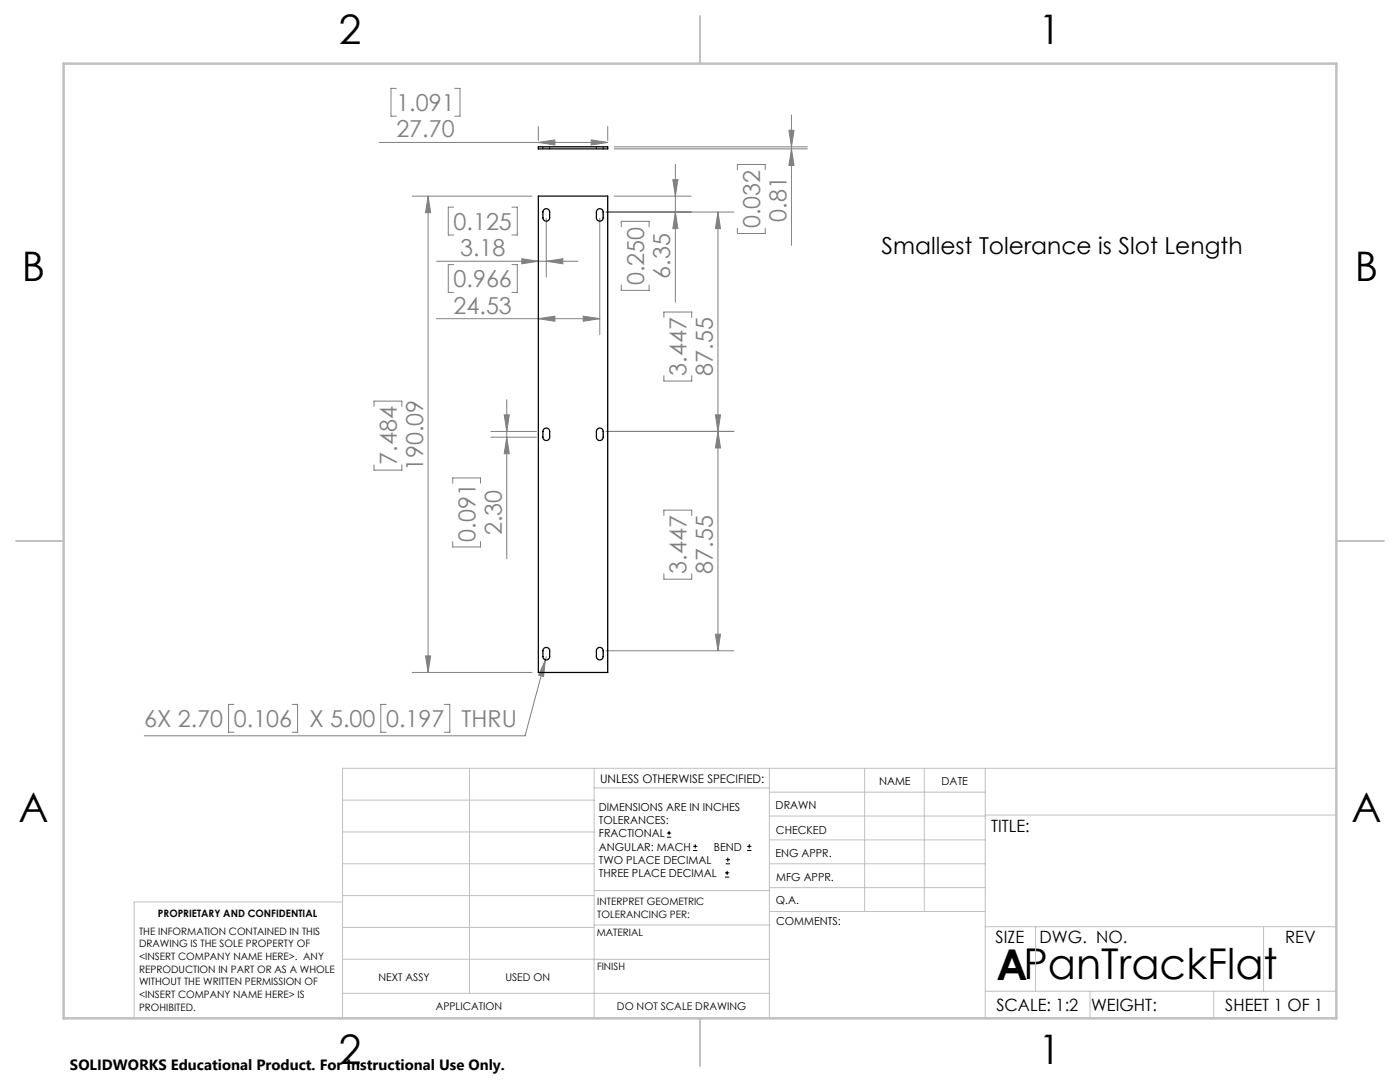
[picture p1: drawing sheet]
<svg xmlns="http://www.w3.org/2000/svg" width="279mm" height="216mm" viewBox="0 0 279 216" stroke-linecap="round" stroke-linejoin="round" font-family="sans-serif">
<g fill="none" stroke="#000" stroke-width=".2">
<path d="M133.1 167.1h.8M133.1 166.2h.8M133.5 165.8v.8M138.3 169.7h.9M138.3 168.9h.9M138.8 168.5v.8M144.7 175h.8M144.7 174.2h.8M144.8 172.4h.9M144.8 171.5h.9M145.1 173.8v.8M145.3 171.1v.8"/>
<path d="M149.1 169.7h.9M149.1 168.9h.9M149.5 168.5v.8"/>
</g>
<g fill="none" stroke="#808080" stroke-width=".2">
<path d="M79.1 17.6h-1.1v5.6h1.1M90.7 17.6h1.1v5.6h-1.1M75.7 28.4h45.6M82.3 39.1h23.9M85.4 39.1l.5 3.3h-1zM85.4 39.1v95.1M107.4 25.2v2.8M107.4 28.4l3.3-.5v1zM118 27.9l3.3 .5-3.3 .5zM121.3 25.2v2.8M122.6 39.1h15.4M122.6 29.3h38.5"/>
<path d="M122.6 29.7h38.5M134.3 35.8h1l-.5 3.3zM134.8 32.8v27.5M147.2 33.9v-1.1h5.5v1.1M157.4 26h1.1l-.5 3.3zM158 29.7l.5 3.3h-1.1zM158 23v26M87.1 52.1h28.3M90.5 52.8h-1v5.6h1M90.5 41.3h-1v5.6h1M102.2 52.8h1v5.6h-1M102.2 41.3h1v5.6h-1"/>
<path d="M104.1 51.6l3.3 .5-3.3 .5zM109 43.6v11.7M109 52.1l3.3-.5v1zM119.7 43.6v23.2M121 42.3h25.5M124 45.2v-1h5.5v1M124 56.9v1h5.5v-1M134.8 42.3l.5 3.3h-1zM143.3 42.3l.5 3.3h-1zM143.3 42.3v87.6M147.2 45.5v1.1h5.5v-1.1M87.1 63.6h32.6"/>
<path d="M101.1 79.7v31.8M107.4 63.6l3.3-.5v1zM116.4 63.1l3.3 .5-3.3 .5zM132.5 63.3v-1h5.5v1M132.5 75v1h5.5v-1M74.6 81.1v-1.1h5.6v1.1M74.6 92.7v1.1h5.6v-1.1M90.3 96.4v-1h5.6v1M98 87.2h9.1M98 86.1h9.1M100.6 82.8h1l-.5 3.3zM101.1 87.2l.5 3.3h-1z"/>
<path d="M121 86.1h25.5M142.8 82.8h1l-.5 3.3zM143.3 86.1l.5 3.3h-1zM90.3 108.1v1h5.6v-1M132.5 102.9v-1.1h5.5v1.1M132.5 114.5v1.1h5.5v-1.1M82.3 134.2h23.9M84.9 130.9h1l-.5 3.3zM108.8 131.7l-.3 3.3-1-.3zM109 131l-4.2 15.8h-76M121 129.9h25.5M142.8 126.6h1l-.5 3.3z"/>
<path d="M46.7 140.6h-1.1v5.5h1.1M58.3 140.6h1.1v5.5h-1.1M77.1 140.6h-1.1v5.5h1.1M88.7 140.6h1.1v5.5h-1.1"/>
</g>
<g fill="none" stroke="#c0c0c0" stroke-width=".2">
<path d="M68.4 159.7h50.2M93.7 153.3v44.9M118.6 153.3v49.9M118.6 157.2h34.9M153.5 153.3v49.9M153.5 158.1h43.1M172.6 153.3v28.6M184.5 153.3v28.6M196.6 153.3v49.9M266.7 153.3h-198.3v49.9M68.4 178.7h50.2M68.4 172.4h50.2"/>
<path d="M68.4 166h50.2M68.4 180h-41.6v23.2M118.6 177.7h35.1M153.5 167.6h43.1M153.5 162.8h43.1M153.5 172.4h43.1M153.5 177.1h43.1M196.6 162.6h70.1M68.4 198.2h85.1M68.4 185.1h50.2M68.4 191.4h50.2M118.6 191.4h34.9"/>
<path d="M118.6 184.6h35.1M153.7 181.9h42.9M196.6 197.8h70.1M196.6 184.9h70.1M206.7 184.9v12.9M217.5 197.8v5.4M242.2 197.8v5.4M252.2 184.9v12.9"/>
</g>
<path d="M139.7 3.2v9.5M3.2 107.9h9.5M266.7 107.9h9.5M139.7 203.2v9.5" fill="none" stroke="#c0c0c0" stroke-width=".25"/>
<path d="M12.7 12.7h254v190.5h-254z" fill="none" stroke="#c0c0c0" stroke-width=".5"/>
<g fill="#808080">
<path d="M116.4 63.1l3.3 .5-3.3 .5zM107.4 63.6l3.3-.5v1zM118 27.9l3.3 .5-3.3 .5zM107.4 28.4l3.3-.5v1z"/>
<path d="M104.1 51.6l3.3 .5-3.3 .5zM109 52.1l3.3-.5v1zM108.8 131.7l-1.3 3 1 .3z"/>
<path d="M101.1 87.2l.5 3.3h-1zM100.6 82.8h1l-.5 3.3z"/>
<path d="M85.4 39.1l.5 3.3h-1zM84.9 130.9h1l-.5 3.3zM134.3 35.8h1l-.5 3.3zM134.8 42.3l.5 3.3h-1zM143.3 42.3l.5 3.3h-1zM142.8 82.8h1l-.5 3.3zM143.3 86.1l.5 3.3h-1zM142.8 126.6h1l-.5 3.3zM157.4 26h1.1l-.5 3.3zM158 29.7l.5 3.3h-1.1z"/>
</g>
<path d="M107.4 29.3h13.9v.4h-13.9zM107.4 39.1h13.9v95.1h-13.9zM108.6 41.8l.6-.1 .4 .2 .1 1.6a.68 .68 0 0 1-.7 .6 .68 .68 0 0 1-.7-.6l.1-1.4zM119.2 41.9a.68 .68 0 0 1 .7-.2 .68 .68 0 0 1 .5 .6v1.2a.68 .68 0 0 1-.7 .6 .68 .68 0 0 1-.7-.6zM108.5 85.7a.67 .67 0 0 1 .7-.3 .67 .67 0 0 1 .5 .7v1.1a.68 .68 0 0 1-.7 .7 .68 .68 0 0 1-.7-.7zM119.2 85.7a.68 .68 0 0 1 .7-.3 .68 .68 0 0 1 .5 .7v1.1a.68 .68 0 0 1-.7 .7 .68 .68 0 0 1-.7-.7zM108.6 129.3l.6-.1 .4 .3 .1 1.5a.68 .68 0 0 1-.7 .7 .68 .68 0 0 1-.7-.7l.1-1.4zM119.2 129.5a.68 .68 0 0 1 .7-.3 .68 .68 0 0 1 .5 .7v1.1a.68 .68 0 0 1-.7 .7 .68 .68 0 0 1-.7-.7z" fill="none" stroke="#000" stroke-width=".25"/>
<path d="M108.3 29.3v.4M109.7 29.3v.4M119 29.3v.4M120.4 29.3v.4" fill="none" stroke="#000" stroke-width=".2" stroke-dasharray="1.3 .6"/>
<text font-size="8.5" x="198.9" y="195.5">APanTrackFlat</text>
<g font-size="8.1">
<text x="67.6" y="8.9">2</text>
<text x="207.3" y="8.9">1</text>
<text x="4.4" y="56.2">B</text>
<text x="270.4" y="56.2">B</text>
<text x="3.7" y="164.1">A</text>
<text x="269.7" y="164.1">A</text>
<text x="67.6" y="212.4">2</text>
<text x="207.3" y="212.4">1</text>
</g>
<g font-size="4.7" fill="#808080">
<text x="79.1" y="22.2">1.091</text>
<text x="79.1" y="27.4">27.70</text>
<text x="90.5" y="45.9">0.125</text>
<text x="151.7" y="45.5" transform="rotate(-90 151.7 45.5)">0.032</text>
<text x="156.9" y="44.2" transform="rotate(-90 156.9 44.2)">0.81</text>
<text x="91.8" y="51.1">3.18</text>
<text x="90.5" y="57.3">0.966</text>
<text x="128.5" y="56.9" transform="rotate(-90 128.5 56.9)">0.250</text>
<text x="133.8" y="55.6" transform="rotate(-90 133.8 55.6)">6.35</text>
<text x="90.5" y="62.6">24.53</text>
<text x="137" y="75" transform="rotate(-90 137 75)">3.447</text>
<text x="142.3" y="75" transform="rotate(-90 142.3 75)">87.55</text>
<text x="79.2" y="92.7" transform="rotate(-90 79.2 92.7)">7.484</text>
<text x="84.4" y="94" transform="rotate(-90 84.4 94)">190.09</text>
<text x="100.1" y="106.8" transform="rotate(-90 100.1 106.8)">2.30</text>
<text x="94.9" y="108.1" transform="rotate(-90 94.9 108.1)">0.091</text>
<text x="137" y="114.5" transform="rotate(-90 137 114.5)">3.447</text>
<text x="142.3" y="114.5" transform="rotate(-90 142.3 114.5)">87.55</text>
<text x="28.8" y="145.1">6X 2.70</text>
<text x="46.7" y="145.1">0.106</text>
<text x="61.7" y="145.1">X 5.00</text>
<text x="77.1" y="145.1">0.197</text>
<text x="92.1" y="145.1">THRU</text>
</g>
<text font-size="4.7" x="175.9" y="50.7">Smallest Tolerance is Slot Length</text>
<g font-size="3.4">
<text x="197.8" y="166">TITLE:</text>
<text x="198.7" y="188.1">SIZE</text>
<text x="207.5" y="188.1">DWG. NO.</text>
<text x="256.5" y="188.2">REV</text>
<text x="198.8" y="201.7">SCALE: 1:2</text>
<text x="217.7" y="201.8">WEIGHT:</text>
<text x="244.5" y="201.7">SHEET 1 OF 1</text>
</g>
<text font-size="3" x="14" y="213.5">SOLIDWORKS Educational Product. For Instructional Use Only.</text>
<text font-size="2.4" x="119.8" y="156.2">UNLESS OTHERWISE SPECIFIED:</text>
<g font-size="2.2">
<text x="119.5" y="161.8">DIMENSIONS ARE IN INCHES</text>
<text x="154.8" y="161.4">DRAWN</text>
<text x="175.4" y="156.6">NAME</text>
<text x="187.9" y="156.7">DATE</text>
<text x="119.5" y="164.4">TOLERANCES:</text>
<text x="119.5" y="167.1">FRACTIONAL</text>
<text x="154.9" y="166.3">CHECKED</text>
<text x="119.5" y="169.7">ANGULAR: MACH</text>
<text x="119.5" y="172.4">TWO PLACE DECIMAL</text>
<text x="142.5" y="169.7">BEND</text>
<text x="154.8" y="171">ENG APPR.</text>
<text x="119.5" y="175">THREE PLACE DECIMAL</text>
<text x="154.9" y="175.7">MFG APPR.</text>
<text x="154.9" y="180.4">Q.A.</text>
<text x="154.9" y="184.6">COMMENTS:</text>
</g>
<g font-size="2.1">
<text x="75.5" y="195.7">NEXT ASSY</text>
<text x="100.9" y="195.7">USED ON</text>
<text x="86.9" y="201.5">APPLICATION</text>
<text x="123.1" y="201.6">DO NOT SCALE DRAWING</text>
</g>
<g font-size="2">
<text x="31.5" y="182.9">PROPRIETARY AND CONFIDENTIAL</text>
<text x="119.2" y="180.6">INTERPRET GEOMETRIC</text>
<text x="119.2" y="183.1">TOLERANCING PER:</text>
<text x="27.8" y="186.5">THE INFORMATION CONTAINED IN THIS</text>
<text x="27.8" y="189">DRAWING IS THE SOLE PROPERTY OF</text>
<text x="27.8" y="191.6">&lt;INSERT COMPANY NAME HERE&gt;. ANY</text>
<text x="119.1" y="186.7">MATERIAL</text>
<text x="27.8" y="194.1">REPRODUCTION IN PART OR AS A WHOLE</text>
<text x="27.8" y="196.6">WITHOUT THE WRITTEN PERMISSION OF</text>
<text x="119.1" y="193.5">FINISH</text>
<text x="27.8" y="199.1">&lt;INSERT COMPANY NAME HERE&gt; IS</text>
<text x="27.8" y="201.7">PROHIBITED.</text>
</g>
</svg>
